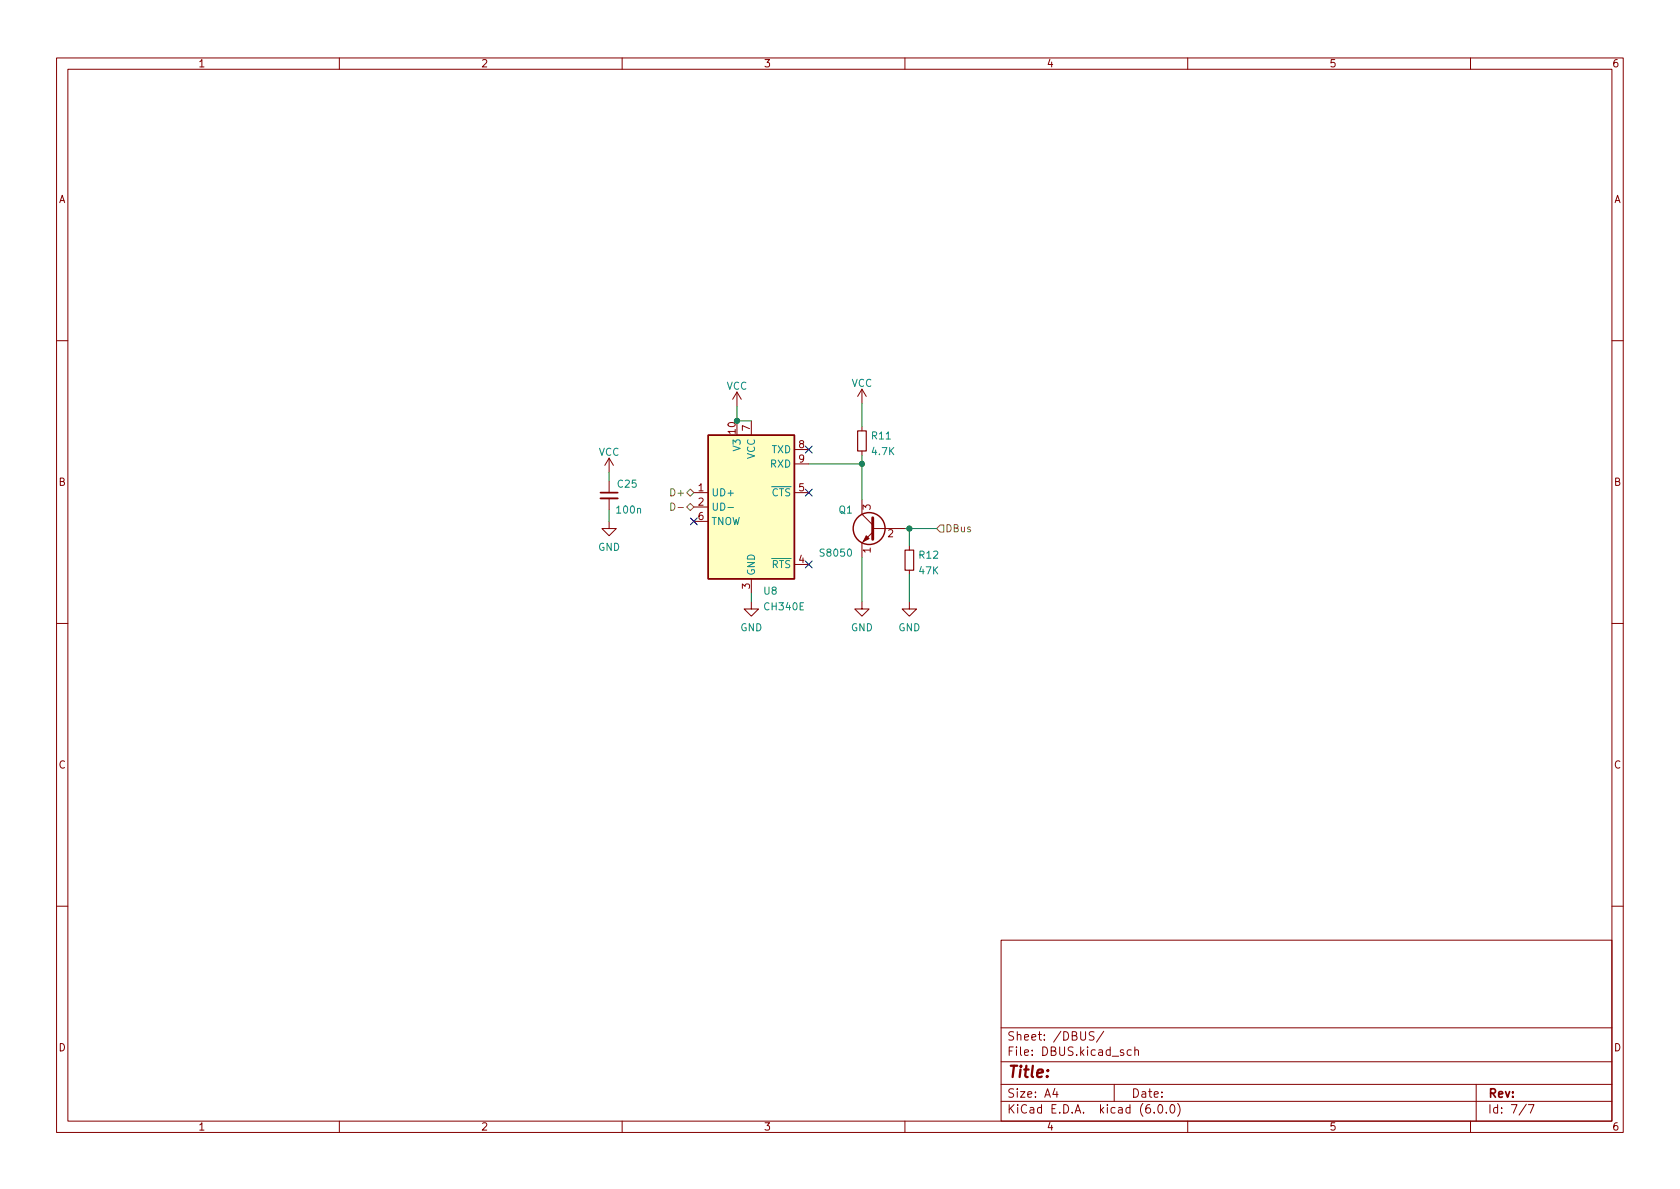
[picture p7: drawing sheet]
(kicad_sch (version 20211123) (generator eeschema)

 (paper "A4")

 (lib_symbols
  (symbol "Device:C_Small" (pin_numbers hide) (pin_names (offset 0.254) hide) (in_bom yes) (on_board yes)
   (property "Reference" "C" (id 0) (at 0.254 1.778 0) (effects (font (size 1.27 1.27)) (justify left)))
   (property "Value" "C_Small" (id 1) (at 0.254 -2.032 0) (effects (font (size 1.27 1.27)) (justify left)))
   (property "Footprint" "" (id 2) (at 0 0 0) (effects (font (size 1.27 1.27)) hide))
   (property "Datasheet" "~" (id 3) (at 0 0 0) (effects (font (size 1.27 1.27)) hide))
   (symbol "C_Small_0_1"
    (polyline (pts (xy -1.524 -0.508) (xy 1.524 -0.508)) (stroke (width 0.3302) (type default) (color 0 0 0 0)) (fill (type none)))
    (polyline (pts (xy -1.524 0.508) (xy 1.524 0.508)) (stroke (width 0.3048) (type default) (color 0 0 0 0)) (fill (type none))))
   (symbol "C_Small_1_1"
    (pin passive line (at 0 2.54 270) (length 2.032) (name "~" (effects (font (size 1.27 1.27)))) (number "1" (effects (font (size 1.27 1.27)))))
    (pin passive line (at 0 -2.54 90) (length 2.032) (name "~" (effects (font (size 1.27 1.27)))) (number "2" (effects (font (size 1.27 1.27)))))))
  (symbol "Device:R_Small" (pin_numbers hide) (pin_names (offset 0.254) hide) (in_bom yes) (on_board yes)
   (property "Reference" "R" (id 0) (at 0.762 0.508 0) (effects (font (size 1.27 1.27)) (justify left)))
   (property "Value" "R_Small" (id 1) (at 0.762 -1.016 0) (effects (font (size 1.27 1.27)) (justify left)))
   (property "Footprint" "" (id 2) (at 0 0 0) (effects (font (size 1.27 1.27)) hide))
   (property "Datasheet" "~" (id 3) (at 0 0 0) (effects (font (size 1.27 1.27)) hide))
   (symbol "R_Small_0_1"
    (rectangle (start -0.762 1.778) (end 0.762 -1.778) (stroke (width 0.2032) (type default) (color 0 0 0 0)) (fill (type none))))
   (symbol "R_Small_1_1"
    (pin passive line (at 0 2.54 270) (length 0.762) (name "~" (effects (font (size 1.27 1.27)))) (number "1" (effects (font (size 1.27 1.27)))))
    (pin passive line (at 0 -2.54 90) (length 0.762) (name "~" (effects (font (size 1.27 1.27)))) (number "2" (effects (font (size 1.27 1.27)))))))
  (symbol "Interface_USB:CH340E" (in_bom yes) (on_board yes)
   (property "Reference" "U" (id 0) (at -5.08 13.97 0) (effects (font (size 1.27 1.27)) (justify right)))
   (property "Value" "CH340E" (id 1) (at 1.27 13.97 0) (effects (font (size 1.27 1.27)) (justify left)))
   (property "Footprint" "Package_SO:MSOP-10_3x3mm_P0.5mm" (id 2) (at 1.27 -13.97 0) (effects (font (size 1.27 1.27)) (justify left) hide))
   (property "Datasheet" "https://www.mpja.com/download/35227cpdata.pdf" (id 3) (at -8.89 20.32 0) (effects (font (size 1.27 1.27)) hide))
   (symbol "CH340E_0_1"
    (rectangle (start -7.62 12.7) (end 7.62 -12.7) (stroke (width 0.254) (type default) (color 0 0 0 0)) (fill (type background))))
   (symbol "CH340E_1_1"
    (pin bidirectional line (at -10.16 2.54 0) (length 2.54) (name "UD+" (effects (font (size 1.27 1.27)))) (number "1" (effects (font (size 1.27 1.27)))))
    (pin passive line (at -2.54 15.24 270) (length 2.54) (name "V3" (effects (font (size 1.27 1.27)))) (number "10" (effects (font (size 1.27 1.27)))))
    (pin bidirectional line (at -10.16 0 0) (length 2.54) (name "UD-" (effects (font (size 1.27 1.27)))) (number "2" (effects (font (size 1.27 1.27)))))
    (pin power_in line (at 0 -15.24 90) (length 2.54) (name "GND" (effects (font (size 1.27 1.27)))) (number "3" (effects (font (size 1.27 1.27)))))
    (pin output line (at 10.16 -10.16 180) (length 2.54) (name "~{RTS}" (effects (font (size 1.27 1.27)))) (number "4" (effects (font (size 1.27 1.27)))))
    (pin input line (at 10.16 2.54 180) (length 2.54) (name "~{CTS}" (effects (font (size 1.27 1.27)))) (number "5" (effects (font (size 1.27 1.27)))))
    (pin output line (at -10.16 -2.54 0) (length 2.54) (name "TNOW" (effects (font (size 1.27 1.27)))) (number "6" (effects (font (size 1.27 1.27)))))
    (pin power_in line (at 0 15.24 270) (length 2.54) (name "VCC" (effects (font (size 1.27 1.27)))) (number "7" (effects (font (size 1.27 1.27)))))
    (pin output line (at 10.16 10.16 180) (length 2.54) (name "TXD" (effects (font (size 1.27 1.27)))) (number "8" (effects (font (size 1.27 1.27)))))
    (pin input line (at 10.16 7.62 180) (length 2.54) (name "RXD" (effects (font (size 1.27 1.27)))) (number "9" (effects (font (size 1.27 1.27)))))))
  (symbol "Transistor_BJT:S8050" (pin_names (offset 0) hide) (in_bom yes) (on_board yes)
   (property "Reference" "Q" (id 0) (at 5.08 1.905 0) (effects (font (size 1.27 1.27)) (justify left)))
   (property "Value" "S8050" (id 1) (at 5.08 0 0) (effects (font (size 1.27 1.27)) (justify left)))
   (property "Footprint" "Package_TO_SOT_THT:TO-92_Inline" (id 2) (at 5.08 -1.905 0) (effects (font (size 1.27 1.27) italic) (justify left) hide))
   (property "Datasheet" "http://www.unisonic.com.tw/datasheet/S8050.pdf" (id 3) (at 0 0 0) (effects (font (size 1.27 1.27)) (justify left) hide))
   (symbol "S8050_0_1"
    (polyline (pts (xy 0 0) (xy 0.635 0)) (stroke (width 0) (type default) (color 0 0 0 0)) (fill (type none)))
    (polyline (pts (xy 0.635 0.635) (xy 2.54 2.54)) (stroke (width 0) (type default) (color 0 0 0 0)) (fill (type none)))
    (polyline (pts (xy 0.635 -0.635) (xy 2.54 -2.54) (xy 2.54 -2.54)) (stroke (width 0) (type default) (color 0 0 0 0)) (fill (type none)))
    (polyline (pts (xy 0.635 1.905) (xy 0.635 -1.905) (xy 0.635 -1.905)) (stroke (width 0.508) (type default) (color 0 0 0 0)) (fill (type none)))
    (polyline (pts (xy 1.27 -1.778) (xy 1.778 -1.27) (xy 2.286 -2.286) (xy 1.27 -1.778) (xy 1.27 -1.778)) (stroke (width 0) (type default) (color 0 0 0 0)) (fill (type outline)))
    (circle (center 1.27 0) (radius 2.8194) (stroke (width 0.254) (type default) (color 0 0 0 0)) (fill (type none))))
   (symbol "S8050_1_1"
    (pin passive line (at 2.54 -5.08 90) (length 2.54) (name "E" (effects (font (size 1.27 1.27)))) (number "1" (effects (font (size 1.27 1.27)))))
    (pin input line (at -5.08 0 0) (length 5.08) (name "B" (effects (font (size 1.27 1.27)))) (number "2" (effects (font (size 1.27 1.27)))))
    (pin passive line (at 2.54 5.08 270) (length 2.54) (name "C" (effects (font (size 1.27 1.27)))) (number "3" (effects (font (size 1.27 1.27)))))))
  (symbol "power:GND" (power) (pin_names (offset 0)) (in_bom yes) (on_board yes)
   (property "Reference" "#PWR" (id 0) (at 0 -6.35 0) (effects (font (size 1.27 1.27)) hide))
   (property "Value" "GND" (id 1) (at 0 -3.81 0) (effects (font (size 1.27 1.27))))
   (property "Footprint" "" (id 2) (at 0 0 0) (effects (font (size 1.27 1.27)) hide))
   (property "Datasheet" "" (id 3) (at 0 0 0) (effects (font (size 1.27 1.27)) hide))
   (symbol "GND_0_1"
    (polyline (pts (xy 0 0) (xy 0 -1.27) (xy 1.27 -1.27) (xy 0 -2.54) (xy -1.27 -1.27) (xy 0 -1.27)) (stroke (width 0) (type default) (color 0 0 0 0)) (fill (type none))))
   (symbol "GND_1_1"
    (pin power_in line (at 0 0 270) (length 0) hide (name "GND" (effects (font (size 1.27 1.27)))) (number "1" (effects (font (size 1.27 1.27)))))))
  (symbol "power:VCC" (power) (pin_names (offset 0)) (in_bom yes) (on_board yes)
   (property "Reference" "#PWR" (id 0) (at 0 -3.81 0) (effects (font (size 1.27 1.27)) hide))
   (property "Value" "VCC" (id 1) (at 0 3.81 0) (effects (font (size 1.27 1.27))))
   (property "Footprint" "" (id 2) (at 0 0 0) (effects (font (size 1.27 1.27)) hide))
   (property "Datasheet" "" (id 3) (at 0 0 0) (effects (font (size 1.27 1.27)) hide))
   (symbol "VCC_0_1"
    (polyline (pts (xy -0.762 1.27) (xy 0 2.54)) (stroke (width 0) (type default) (color 0 0 0 0)) (fill (type none)))
    (polyline (pts (xy 0 0) (xy 0 2.54)) (stroke (width 0) (type default) (color 0 0 0 0)) (fill (type none)))
    (polyline (pts (xy 0 2.54) (xy 0.762 1.27)) (stroke (width 0) (type default) (color 0 0 0 0)) (fill (type none))))
   (symbol "VCC_1_1"
    (pin power_in line (at 0 0 90) (length 0) hide (name "VCC" (effects (font (size 1.27 1.27)))) (number "1" (effects (font (size 1.27 1.27))))))))

 (junction (at 152.4 81.788) (diameter 0) (color 0 0 0 0))
 (junction (at 130.302 74.168) (diameter 0) (color 0 0 0 0))
 (junction (at 160.782 93.218) (diameter 0) (color 0 0 0 0))

 (no_connect (at 143.002 99.568))
 (no_connect (at 122.682 91.948))
 (no_connect (at 143.002 86.868))
 (no_connect (at 143.002 79.248))

 (wire (pts (xy 160.02 93.218) (xy 160.782 93.218)) (stroke (width 0) (type default) (color 0 0 0 0)))
 (wire (pts (xy 130.302 71.628) (xy 130.302 74.168)) (stroke (width 0) (type default) (color 0 0 0 0)))
 (wire (pts (xy 160.782 93.218) (xy 160.782 96.266)) (stroke (width 0) (type default) (color 0 0 0 0)))
 (wire (pts (xy 107.696 83.312) (xy 107.696 84.836)) (stroke (width 0) (type default) (color 0 0 0 0)))
 (wire (pts (xy 130.302 74.168) (xy 132.842 74.168)) (stroke (width 0) (type default) (color 0 0 0 0)))
 (wire (pts (xy 152.4 71.12) (xy 152.4 75.184)) (stroke (width 0) (type default) (color 0 0 0 0)))
 (wire (pts (xy 152.4 98.298) (xy 152.4 106.172)) (stroke (width 0) (type default) (color 0 0 0 0)))
 (wire (pts (xy 132.842 104.648) (xy 132.842 106.172)) (stroke (width 0) (type default) (color 0 0 0 0)))
 (wire (pts (xy 152.4 81.788) (xy 152.4 88.138)) (stroke (width 0) (type default) (color 0 0 0 0)))
 (wire (pts (xy 107.696 89.916) (xy 107.696 91.948)) (stroke (width 0) (type default) (color 0 0 0 0)))
 (wire (pts (xy 152.4 80.264) (xy 152.4 81.788)) (stroke (width 0) (type default) (color 0 0 0 0)))
 (wire (pts (xy 143.002 81.788) (xy 152.4 81.788)) (stroke (width 0) (type default) (color 0 0 0 0)))
 (wire (pts (xy 160.782 101.346) (xy 160.782 106.172)) (stroke (width 0) (type default) (color 0 0 0 0)))
 (wire (pts (xy 160.782 93.218) (xy 165.608 93.218)) (stroke (width 0) (type default) (color 0 0 0 0)))

 (hierarchical_label "D+" (shape bidirectional) (at 122.682 86.868 180) (effects (font (size 1.27 1.27)) (justify right)))
 (hierarchical_label "D-" (shape bidirectional) (at 122.682 89.408 180) (effects (font (size 1.27 1.27)) (justify right)))
 (hierarchical_label "DBus" (shape input) (at 165.608 93.218 0) (effects (font (size 1.27 1.27)) (justify left)))

 (symbol (lib_id "Transistor_BJT:S8050") (at 154.94 93.218 0) (mirror y) (unit 1) (in_bom yes) (on_board yes)
  (property "Reference" "Q1" (id 0) (at 150.876 89.916 0) (effects (font (size 1.27 1.27)) (justify left)))
  (property "Value" "S8050" (id 1) (at 150.876 97.536 0) (effects (font (size 1.27 1.27)) (justify left)))
  (property "Footprint" "Package_TO_SOT_SMD:SOT-23" (id 2) (at 149.86 95.123 0) (effects (font (size 1.27 1.27) italic) (justify left) hide))
  (property "Datasheet" "http://www.unisonic.com.tw/datasheet/S8050.pdf" (id 3) (at 154.94 93.218 0) (effects (font (size 1.27 1.27)) (justify left) hide)) (pin "1") (pin "2") (pin "3"))

 (symbol (lib_id "Device:C_Small") (at 107.696 87.376 0) (mirror y) (unit 1) (in_bom yes) (on_board yes)
  (property "Reference" "C25" (id 0) (at 108.966 85.344 0) (effects (font (size 1.27 1.27)) (justify right)))
  (property "Value" "100n" (id 1) (at 108.712 89.916 0) (effects (font (size 1.27 1.27)) (justify right)))
  (property "Footprint" "Capacitor_SMD:C_0603_1608Metric" (id 2) (at 107.696 87.376 0) (effects (font (size 1.27 1.27)) hide))
  (property "Datasheet" "~" (id 3) (at 107.696 87.376 0) (effects (font (size 1.27 1.27)) hide)) (pin "1") (pin "2"))

 (symbol (lib_id "power:GND") (at 160.782 106.172 0) (unit 1) (in_bom yes) (on_board yes) (fields_autoplaced)
  (property "Reference" "#PWR0149" (id 0) (at 160.782 112.522 0) (effects (font (size 1.27 1.27)) hide))
  (property "Value" "GND" (id 1) (at 160.782 110.7345 0))
  (property "Footprint" "" (id 2) (at 160.782 106.172 0) (effects (font (size 1.27 1.27)) hide))
  (property "Datasheet" "" (id 3) (at 160.782 106.172 0) (effects (font (size 1.27 1.27)) hide)) (pin "1"))

 (symbol (lib_id "power:VCC") (at 130.302 71.628 0) (unit 1) (in_bom yes) (on_board yes) (fields_autoplaced)
  (property "Reference" "#PWR0147" (id 0) (at 130.302 75.438 0) (effects (font (size 1.27 1.27)) hide))
  (property "Value" "VCC" (id 1) (at 130.302 68.0235 0))
  (property "Footprint" "" (id 2) (at 130.302 71.628 0) (effects (font (size 1.27 1.27)) hide))
  (property "Datasheet" "" (id 3) (at 130.302 71.628 0) (effects (font (size 1.27 1.27)) hide)) (pin "1"))

 (symbol (lib_id "Device:R_Small") (at 152.4 77.724 0) (unit 1) (in_bom yes) (on_board yes) (fields_autoplaced)
  (property "Reference" "R11" (id 0) (at 153.8986 76.8155 0) (effects (font (size 1.27 1.27)) (justify left)))
  (property "Value" "4.7K" (id 1) (at 153.8986 79.5906 0) (effects (font (size 1.27 1.27)) (justify left)))
  (property "Footprint" "Resistor_SMD:R_0603_1608Metric" (id 2) (at 152.4 77.724 0) (effects (font (size 1.27 1.27)) hide))
  (property "Datasheet" "~" (id 3) (at 152.4 77.724 0) (effects (font (size 1.27 1.27)) hide)) (pin "1") (pin "2"))

 (symbol (lib_id "Interface_USB:CH340E") (at 132.842 89.408 0) (unit 1) (in_bom yes) (on_board yes) (fields_autoplaced)
  (property "Reference" "U8" (id 0) (at 134.8614 104.2575 0) (effects (font (size 1.27 1.27)) (justify left)))
  (property "Value" "CH340E" (id 1) (at 134.8614 107.0326 0) (effects (font (size 1.27 1.27)) (justify left)))
  (property "Footprint" "Package_SO:MSOP-10_3x3mm_P0.5mm" (id 2) (at 134.112 103.378 0) (effects (font (size 1.27 1.27)) (justify left) hide))
  (property "Datasheet" "https://www.mpja.com/download/35227cpdata.pdf" (id 3) (at 123.952 69.088 0) (effects (font (size 1.27 1.27)) hide)) (pin "1") (pin "10") (pin "2") (pin "3") (pin "4") (pin "5") (pin "6") (pin "7") (pin "8") (pin "9"))

 (symbol (lib_id "Device:R_Small") (at 160.782 98.806 0) (unit 1) (in_bom yes) (on_board yes) (fields_autoplaced)
  (property "Reference" "R12" (id 0) (at 162.2806 97.8975 0) (effects (font (size 1.27 1.27)) (justify left)))
  (property "Value" "47K" (id 1) (at 162.2806 100.6726 0) (effects (font (size 1.27 1.27)) (justify left)))
  (property "Footprint" "Resistor_SMD:R_0603_1608Metric" (id 2) (at 160.782 98.806 0) (effects (font (size 1.27 1.27)) hide))
  (property "Datasheet" "~" (id 3) (at 160.782 98.806 0) (effects (font (size 1.27 1.27)) hide)) (pin "1") (pin "2"))

 (symbol (lib_id "power:GND") (at 132.842 106.172 0) (unit 1) (in_bom yes) (on_board yes) (fields_autoplaced)
  (property "Reference" "#PWR0146" (id 0) (at 132.842 112.522 0) (effects (font (size 1.27 1.27)) hide))
  (property "Value" "GND" (id 1) (at 132.842 110.7345 0))
  (property "Footprint" "" (id 2) (at 132.842 106.172 0) (effects (font (size 1.27 1.27)) hide))
  (property "Datasheet" "" (id 3) (at 132.842 106.172 0) (effects (font (size 1.27 1.27)) hide)) (pin "1"))

 (symbol (lib_id "power:GND") (at 107.696 91.948 0) (unit 1) (in_bom yes) (on_board yes) (fields_autoplaced)
  (property "Reference" "#PWR0145" (id 0) (at 107.696 98.298 0) (effects (font (size 1.27 1.27)) hide))
  (property "Value" "GND" (id 1) (at 107.696 96.5105 0))
  (property "Footprint" "" (id 2) (at 107.696 91.948 0) (effects (font (size 1.27 1.27)) hide))
  (property "Datasheet" "" (id 3) (at 107.696 91.948 0) (effects (font (size 1.27 1.27)) hide)) (pin "1"))

 (symbol (lib_id "power:VCC") (at 107.696 83.312 0) (unit 1) (in_bom yes) (on_board yes) (fields_autoplaced)
  (property "Reference" "#PWR0144" (id 0) (at 107.696 87.122 0) (effects (font (size 1.27 1.27)) hide))
  (property "Value" "VCC" (id 1) (at 107.696 79.7075 0))
  (property "Footprint" "" (id 2) (at 107.696 83.312 0) (effects (font (size 1.27 1.27)) hide))
  (property "Datasheet" "" (id 3) (at 107.696 83.312 0) (effects (font (size 1.27 1.27)) hide)) (pin "1"))

 (symbol (lib_id "power:VCC") (at 152.4 71.12 0) (unit 1) (in_bom yes) (on_board yes) (fields_autoplaced)
  (property "Reference" "#PWR0150" (id 0) (at 152.4 74.93 0) (effects (font (size 1.27 1.27)) hide))
  (property "Value" "VCC" (id 1) (at 152.4 67.5155 0))
  (property "Footprint" "" (id 2) (at 152.4 71.12 0) (effects (font (size 1.27 1.27)) hide))
  (property "Datasheet" "" (id 3) (at 152.4 71.12 0) (effects (font (size 1.27 1.27)) hide)) (pin "1"))

 (symbol (lib_id "power:GND") (at 152.4 106.172 0) (unit 1) (in_bom yes) (on_board yes) (fields_autoplaced)
  (property "Reference" "#PWR0148" (id 0) (at 152.4 112.522 0) (effects (font (size 1.27 1.27)) hide))
  (property "Value" "GND" (id 1) (at 152.4 110.7345 0))
  (property "Footprint" "" (id 2) (at 152.4 106.172 0) (effects (font (size 1.27 1.27)) hide))
  (property "Datasheet" "" (id 3) (at 152.4 106.172 0) (effects (font (size 1.27 1.27)) hide)) (pin "1")))
